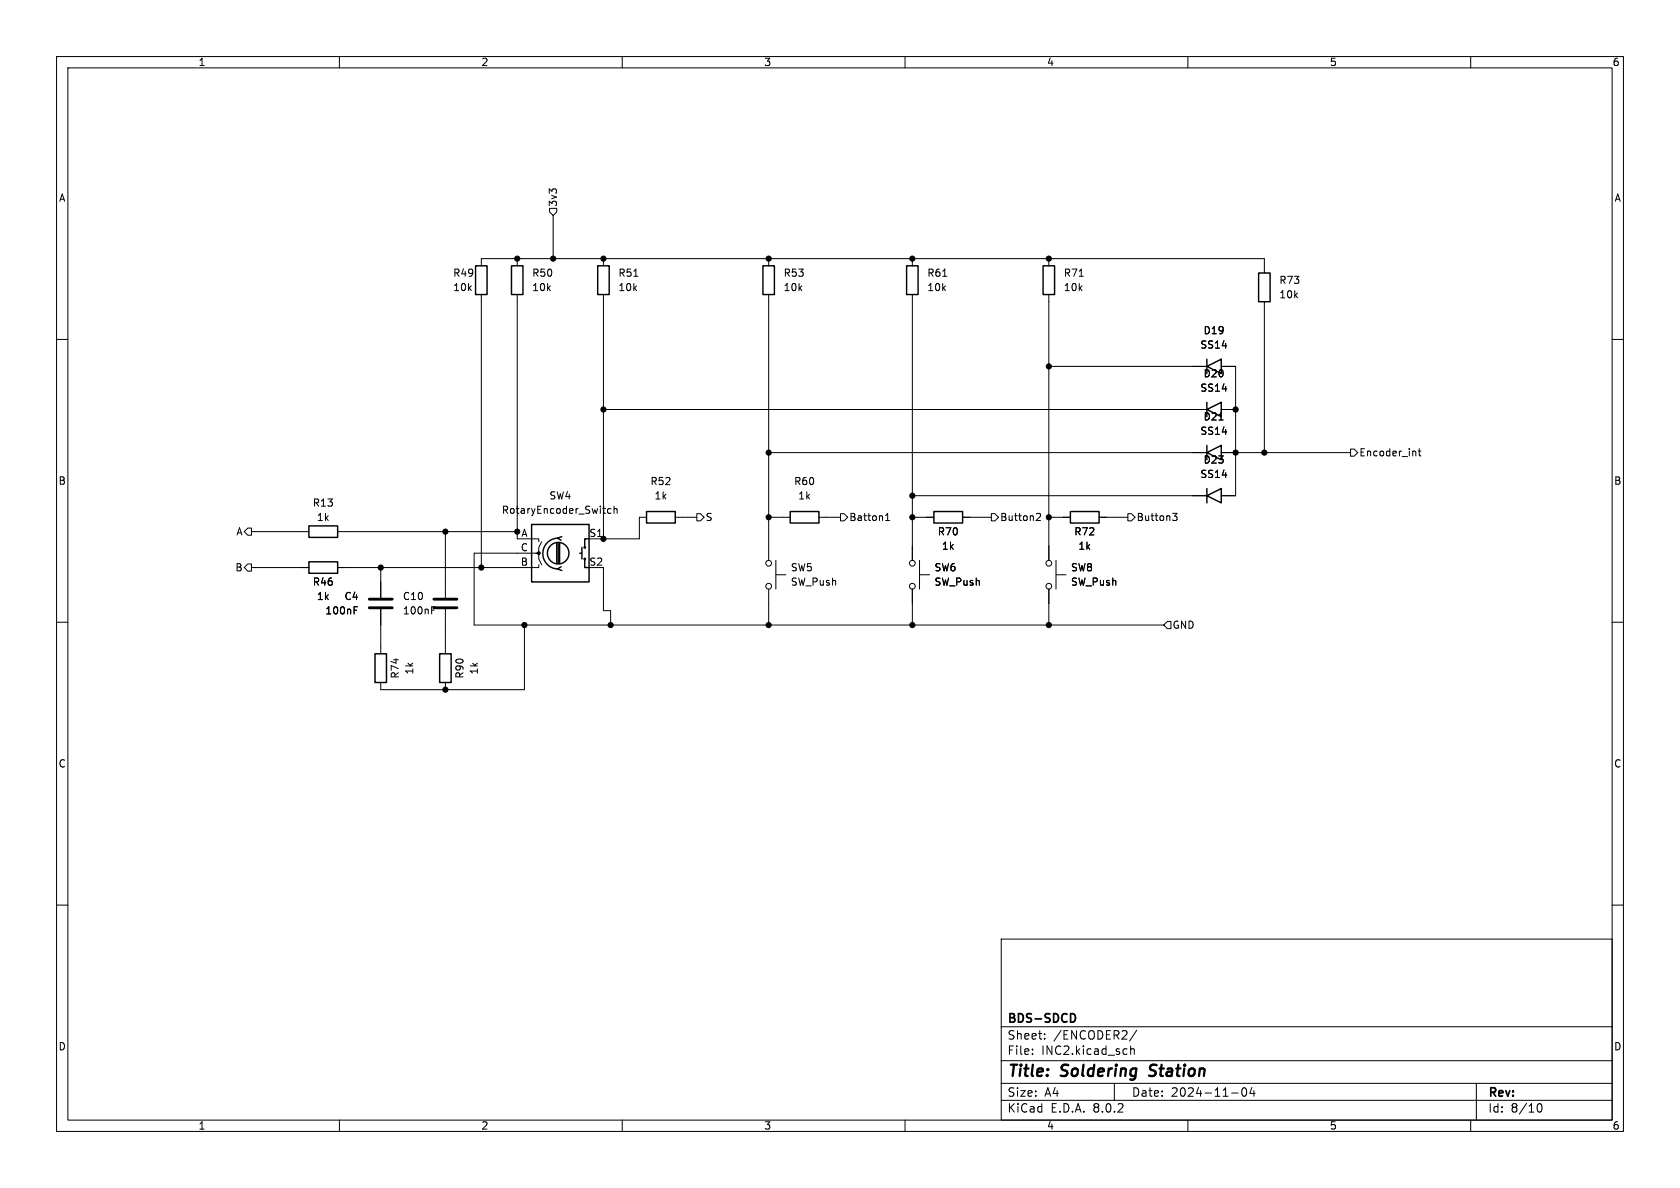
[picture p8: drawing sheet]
<svg xmlns="http://www.w3.org/2000/svg" width="297mm" height="210mm" viewBox="0 0 297 210" stroke-linecap="round" stroke-linejoin="round" font-family="sans-serif">
<g fill="none" stroke="#000" stroke-width=".18">
<path d="M10 10h277v190h-277zM12 12h273v186h-273zM60 10v2M110 10v2M160 10v2M210 10v2M260 10v2M97.2 36.8h1.2v.7l-.6 .6-.6-.6zM97.8 38.1v7.6M10 60h2M85.1 47v-1.3h138.4v2.6M85.1 52.1v48.2"/>
<path d="M91.4 52.1v43.2h3.8v.5M91.4 45.7v1.3M106.7 45.7v1.3M106.7 52.1v43.2M112.1 48.8h.7M135.9 45.7v1.3M135.9 52.1v47M161.3 45.7v1.3M161.3 52.1v47M166.7 48.8h.7M185.4 45.7v1.3M185.4 52.1v47"/>
<path d="M190.8 48.8h.7M223.5 53.3v26.7M285 60h2M106.7 72.4h106.7M185.4 64.8h28M215.5 74.2h.7M215.9 72.4h2.5M215.9 64.8h2.5v22.8h-2.5M238.8 79.4h.6l.6 .6-.6 .6h-.6zM250.2 79.8l.1 .8M250.7 79.7h.5M250.9 79.3v1.1l.3 .2"/>
<path d="M43.8 99.7h.6v1.3h-.6l-.6-.7zM43.8 93.3h.6v1.3h-.6l-.6-.6zM44.4 94h10.2M59.7 94h31.7M78.7 94v11.7M95.2 99.8v.5h-35.5M95.8 99.8l-.6-1v-1h-11.4v12.7h121.9M95.8 95.8l-.6 1v1h-.5M108 90l-.4-.1-.2 .2 .1 .6h.5M108.6 90l.1-.1 .3 .1 .1 .7M108.6 89.5v1.2M114.3 91.4h-1.3v3.9h-8.9"/>
<path d="M119.4 91.4h3.8M123.2 90.8h.6l.7 .6-.7 .7h-.6zM135.9 80h77.5M135.9 91.4h3.8M137.2 99.1v5M144.8 91.4h3.8M148.6 90.8h.6l.7 .6-.7 .7h-.6zM156.6 92h.7M156.6 91.1l.3-.4v1.3M161.3 91.4h3.8M161.3 87.6h52.1M162.6 99.1v5"/>
<path d="M170.2 91.4h5.1M175.3 90.8h.6l.6 .6-.6 .7h-.6zM183.3 90.8l.4-.1 .3 .4-.8 .9h.8M185.4 91.4h3.8M186.7 99.1v5M194.3 91.4h5.1M199.4 90.8h.6l.7 .6-.7 .7h-.6zM207.3 90.7h.8l-.4 .5 .3 .2 .1 .4-.3 .2h-.3M215.9 80h22.9M10 110h2M44.4 100.3h10.2M62.6 107.9h.4"/>
<path d="M62.6 107.3h.6M67.3 100.3v5.4M67.3 107.7v7.9M76.3 107.9h.4M76.3 107.3h.6M78.7 107.7v7.9M92.7 110.5v11.4h-25.4v-1.2M106.7 100.3v7.7h1.2v2.5M135.9 104.1v6.4M137.2 101.6h1.7M161.3 104.1v6.4M162.6 101.6h1.7"/>
<path d="M185.4 104.1v6.4M186.7 101.6h1.8M206.4 109.9h.6v1.2h-.6l-.7-.6zM285 110h2M78.7 120.7v1.2M10 160h2M285 160h2M177 166h108v32h-108zM60 198v2M110 198v2M160 198v2M177 194.5h108"/>
<path d="M177 191.5h108M177 187.5h108M177 181.5h108M182.5 186.3v.1M182.5 185.5v.1M184.7 183.6v.1M184.7 182.8v.1M197 191.5v3M199.9 184.9v1.5M199.9 185.5l.2-.1 .4 .1v.9M201 182.1l-1.3 2M210 198v2"/>
<path d="M217.7 193.2h1.2M219.7 192.4l.2-.1a.81 .81 0 0 1 .6 .6 .81 .81 0 0 1-.3 .8l-.2 .1a.81 .81 0 0 1-.3-1.4zM221.3 192.2l-.3 1.1h.9M221.7 192.8v1M260 198v2M261 191.5v6.5M271.7 195.7l.2-.5 .2-.1a.8 .8 0 0 1 .5 .7 .8 .8 0 0 1-.5 .8l-.2-.1-.2-.5"/>
<circle cx="135.9" cy="99.6" r=".51"/>
<circle cx="161.3" cy="99.6" r=".51"/>
<circle cx="185.4" cy="99.6" r=".51"/>
<circle cx="135.9" cy="103.6" r=".51"/>
<circle cx="161.3" cy="103.6" r=".51"/>
<circle cx="185.4" cy="103.6" r=".51"/>
</g>
<path d="M203.1 190.1l.3 .1M203.4 188.4l-.1 .2 .1 .4" fill="none" stroke="#000" stroke-width=".4"/>
<path d="M189.6 179.2a.81 .81 0 0 1 .5 .7 .81 .81 0 0 1-.5 .8" fill="none" stroke="#000" stroke-width=".3"/>
<g fill="none" stroke="#000" stroke-width=".25">
<path d="M84.1 47h2v5.1h-2zM90.4 47h2.1v5.1h-2.1zM105.7 47h2v5.1h-2zM134.9 47h2v5.1h-2zM160.3 47h2v5.1h-2zM184.4 47h2v5.1h-2zM222.5 48.3h2v5h-2zM213.4 72.4l2.5-1.3v2.6zM213.4 64.8l2.5-1.3v2.5zM213.4 63.5v2.5M213.4 71.1v2.6M213.4 78.7v2.6"/>
<path d="M54.6 93h5.1v2h-5.1zM54.6 99.3h5.1v2h-5.1zM94 92.7h10.1v10.2h-10.1zM98.4 96v3.6M98.7 95.1a2.73 2.73 0 0 0-2.7 2.8 2.73 2.73 0 0 0 2.7 2.7M98.7 96v3.6M98.9 96v3.6M99.3 94.9l-.7 .2 .6 .4M102.5 97.8h.4M102.9 96.8v2M103.4 98.8v1.5h.7M104.1 95.3h-.7v1.5"/>
<path d="M114.3 90.4h5.1v2.1h-5.1zM139.7 90.4h5.1v2.1h-5.1zM165.1 90.4h5.1v2.1h-5.1zM189.2 90.4h5.1v2.1h-5.1zM213.4 80l2.5-1.3v2.6zM213.4 87.6l2.5-1.2v2.5zM213.4 86.4v2.5M66.3 115.6h2v5.1h-2zM77.7 115.6h2.1v5.1h-2.1zM99.2 100.2l-.6 .4 .7 .2"/>
<circle cx="98.7" cy="97.8" r="1.9"/>
<circle cx="103.4" cy="96.8" r=".13"/>
<circle cx="103.4" cy="98.8" r=".13"/>
</g>
<g fill="#000" stroke="#000" stroke-width=".18">
<circle cx="91.4" cy="45.7" r=".46"/>
<circle cx="97.8" cy="45.7" r=".46"/>
<circle cx="106.7" cy="45.7" r=".46"/>
<circle cx="135.9" cy="45.7" r=".46"/>
<circle cx="161.3" cy="45.7" r=".46"/>
<circle cx="185.4" cy="45.7" r=".46"/>
<circle cx="106.7" cy="72.4" r=".46"/>
<circle cx="185.4" cy="64.8" r=".46"/>
<circle cx="218.4" cy="72.4" r=".46"/>
<circle cx="78.7" cy="94" r=".46"/>
<circle cx="91.4" cy="94" r=".46"/>
<circle cx="95.2" cy="97.8" r=".25"/>
<circle cx="106.7" cy="95.3" r=".46"/>
<circle cx="135.9" cy="80" r=".46"/>
<circle cx="135.9" cy="91.4" r=".46"/>
<circle cx="161.3" cy="91.4" r=".46"/>
<circle cx="161.3" cy="87.6" r=".46"/>
<circle cx="185.4" cy="91.4" r=".46"/>
<circle cx="218.4" cy="80" r=".46"/>
<circle cx="223.5" cy="80" r=".46"/>
<circle cx="67.3" cy="100.3" r=".46"/>
<circle cx="85.1" cy="100.3" r=".46"/>
<circle cx="92.7" cy="110.5" r=".46"/>
<circle cx="107.9" cy="110.5" r=".46"/>
<circle cx="135.9" cy="110.5" r=".46"/>
<circle cx="161.3" cy="110.5" r=".46"/>
<circle cx="185.4" cy="110.5" r=".46"/>
<circle cx="78.7" cy="121.9" r=".46"/>
</g>
<path d="M65.3 107.4h4M65.3 105.9h4M76.7 107.4h4.1M76.7 105.9h4.1" fill="none" stroke="#000" stroke-width=".51"/>
<g font-size="2.8">
<text x="178" y="190.9">Title:</text>
<text x="187.7" y="190.9">Soldering</text>
<text x="204.1" y="190.9">Station</text>
</g>
<g font-size="2.1">
<text x="178" y="184">Sheet:</text>
<text x="178" y="181.2">BDS-SDCD</text>
<text x="186.2" y="184">/ENCODER2/</text>
<text x="178" y="186.7">File:</text>
<text x="184.1" y="186.7">INC2.kicad_sch</text>
<text x="178" y="196.9">KiCad</text>
<text x="178" y="194.1">Size:</text>
<text x="184.7" y="194.1">A4</text>
<text x="185.7" y="196.9">E.D.A.</text>
<text x="193.3" y="196.9">8.0.2</text>
<text x="200" y="194.1">Date:</text>
<text x="207" y="194.1">2024-11-04</text>
<text x="263" y="194.3">Rev:</text>
<text x="263" y="196.9">Id:</text>
<text x="267.1" y="196.9">8/10</text>
</g>
<g font-size="1.8">
<text x="35" y="11.9">1</text>
<text x="85" y="11.9">2</text>
<text x="135" y="11.9">3</text>
<text x="185" y="11.9">4</text>
<text x="235" y="11.9">5</text>
<text x="285" y="11.9">6</text>
<text x="10.3" y="35.9">A</text>
<text x="285.3" y="35.9">A</text>
<text x="98.7" y="36.6" transform="rotate(-90 98.7 36.6)">3v3</text>
<text x="80" y="51.7">10k</text>
<text x="80" y="49.1">R49</text>
<text x="94" y="51.7">10k</text>
<text x="94" y="49.1">R50</text>
<text x="109.2" y="51.7">10k</text>
<text x="109.2" y="49.1">R51</text>
<text x="138.4" y="51.7">10k</text>
<text x="138.4" y="49.1">R53</text>
<text x="163.8" y="51.7">10k</text>
<text x="163.8" y="49.1">R61</text>
<text x="188" y="51.7">10k</text>
<text x="188" y="49.1">R71</text>
<text x="226.1" y="52.9">10k</text>
<text x="226.1" y="50.4">R73</text>
<text x="212.7" y="59.3">D19</text>
<text x="212.1" y="61.8">SS14</text>
<text x="212.1" y="69.4">SS14</text>
<text x="212.7" y="66.9">D20</text>
<text x="212.1" y="77.1">SS14</text>
<text x="212.7" y="74.5">D21</text>
<text x="212.7" y="82.1">D23</text>
<text x="240.2" y="80.9">Encoder_int</text>
<text x="10.3" y="85.9">B</text>
<text x="55.2" y="89.8">R13</text>
<text x="97" y="88.5">SW4</text>
<text x="114.9" y="86">R52</text>
<text x="115.6" y="88.5">1k</text>
<text x="140.3" y="86">R60</text>
<text x="141" y="88.5">1k</text>
<text x="212.1" y="84.7">SS14</text>
<text x="285.3" y="85.9">B</text>
<text x="41.7" y="94.8">A</text>
<text x="55.9" y="92.3">1k</text>
<text x="88.6" y="91">RotaryEncoder_Switch</text>
<text x="92.1" y="95">A</text>
<text x="104.1" y="95">S1</text>
<text x="124.7" y="92.3">S</text>
<text x="150.1" y="92.3">Batton1</text>
<text x="165.7" y="94.8">R70</text>
<text x="176.7" y="92.3">Button2</text>
<text x="189.8" y="94.8">R72</text>
<text x="200.9" y="92.3">Button3</text>
<text x="41.5" y="101.2">B</text>
<text x="92" y="100.1">B</text>
<text x="92" y="97.5">C</text>
<text x="104.1" y="100.1">S2</text>
<text x="139.7" y="101.2">SW5</text>
<text x="165.1" y="101.2">SW6</text>
<text x="166.4" y="97.4">1k</text>
<text x="189.2" y="101.2">SW8</text>
<text x="190.5" y="97.4">1k</text>
<text x="55.2" y="103.7">R46</text>
<text x="55.9" y="106.3">1k</text>
<text x="60.8" y="106.3">C4</text>
<text x="71.1" y="106.3">C10</text>
<text x="139.7" y="103.7">SW_Push</text>
<text x="165.1" y="103.7">SW_Push</text>
<text x="189.2" y="103.7">SW_Push</text>
<text x="57.4" y="108.8">100nF</text>
<text x="71.1" y="108.8">100nF</text>
<text x="207.2" y="111.4">GND</text>
<text x="73.3" y="119.3" transform="rotate(-90 73.3 119.3)">1k</text>
<text x="84.7" y="119.3" transform="rotate(-90 84.7 119.3)">1k</text>
<text x="70.7" y="120.1" transform="rotate(-90 70.7 120.1)">R74</text>
<text x="82.1" y="120.1" transform="rotate(-90 82.1 120.1)">R90</text>
<text x="10.3" y="135.9">C</text>
<text x="285.3" y="135.9">C</text>
<text x="10.3" y="185.9">D</text>
<text x="285.3" y="185.9">D</text>
<text x="35" y="199.9">1</text>
<text x="85" y="199.9">2</text>
<text x="135" y="199.9">3</text>
<text x="185" y="199.9">4</text>
<text x="235" y="199.9">5</text>
<text x="285" y="199.9">6</text>
</g>
</svg>
